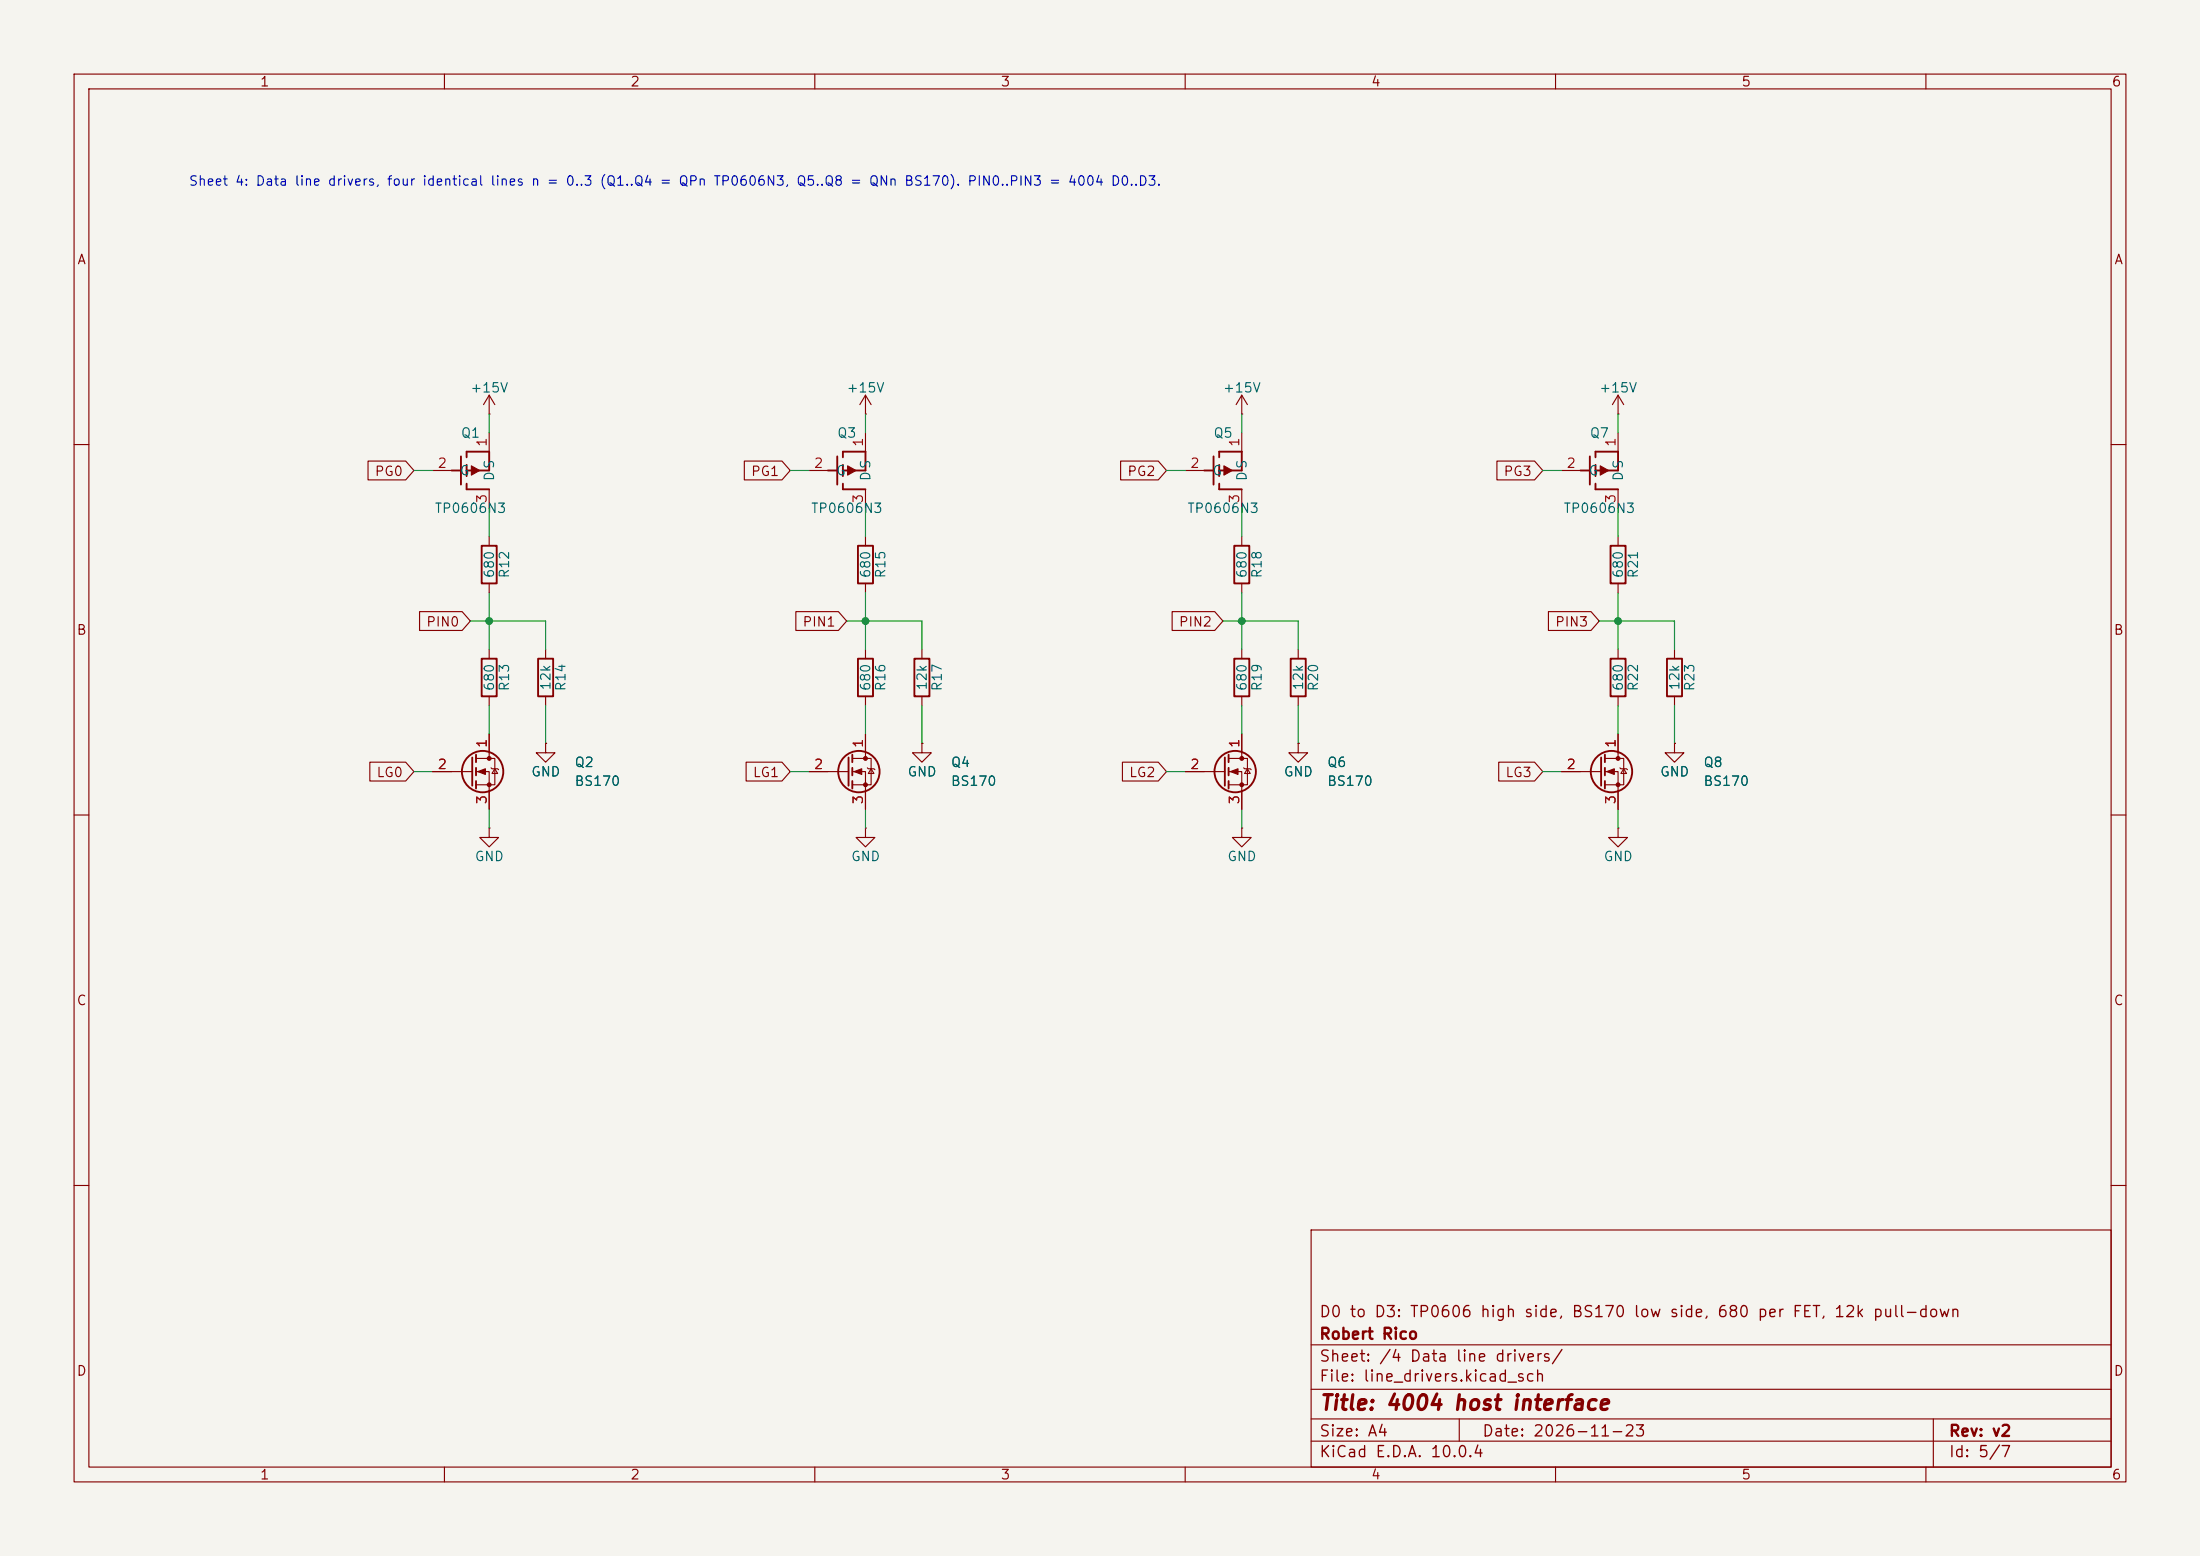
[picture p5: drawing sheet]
(kicad_sch
 (version 20260306)
 (generator "eeschema")
 (generator_version "10.0")
 (paper "A4")
 (title_block
  (title "4004 host interface")
  (date "2026-11-23")
  (rev "v2")
  (company "Robert Rico")
  (comment 1 "D0 to D3: TP0606 high side, BS170 low side, 680 per FET, 12k pull-down"))
 (lib_symbols
  (symbol "4004_host:TP0606N3"
   (pin_names
    (offset 1.016)) (exclude_from_sim no) (in_bom yes) (on_board yes)
   (in_pos_files yes)
   (duplicate_pin_numbers_are_jumpers no)
   (property "Reference" "Q" (at 0 5.08 0) (show_name no) (do_not_autoplace no) (effects (font (size 1.27 1.27))))
   (property "Value" "TP0606N3" (at 0 -5.08 0) (show_name no) (do_not_autoplace no) (effects (font (size 1.27 1.27))))
   (property "Footprint" "" (at 0 0 0) (show_name no) (do_not_autoplace no) (hide yes) (effects (font (size 1.27 1.27))))
   (property "Datasheet" "https://www.microchip.com/en-us/product/TP0606" (at 0 0 0) (show_name no) (do_not_autoplace no) (hide yes) (effects (font (size 1.27 1.27))))
   (property "Description" "" (at 0 0 0) (show_name no) (do_not_autoplace no) (hide yes) (effects (font (size 1.27 1.27))))
   (symbol "TP0606N3_0_1"
    (polyline (pts (xy -2.54 0) (xy -1.27 0)) (stroke (width 0.254) (type default)) (fill (type none)))
    (polyline (pts (xy -1.27 -1.905) (xy -1.27 1.905)) (stroke (width 0.254) (type default)) (fill (type none)))
    (polyline (pts (xy -0.508 2.54) (xy -0.508 1.778)) (stroke (width 0.254) (type default)) (fill (type none)))
    (polyline (pts (xy -0.508 2.54) (xy 2.54 2.54)) (stroke (width 0.254) (type default)) (fill (type none)))
    (polyline (pts (xy -0.508 0.762) (xy -0.508 -0.762)) (stroke (width 0.254) (type default)) (fill (type none)))
    (polyline (pts (xy -0.508 0) (xy 2.54 0)) (stroke (width 0.254) (type default)) (fill (type none)))
    (polyline (pts (xy -0.508 -1.778) (xy -0.508 -2.54)) (stroke (width 0.254) (type default)) (fill (type none)))
    (polyline (pts (xy -0.508 -2.54) (xy 2.54 -2.54)) (stroke (width 0.254) (type default)) (fill (type none)))
    (polyline (pts (xy 1.27 0) (xy 0.127 0.635) (xy 0.127 -0.635)) (stroke (width 0.1) (type default)) (fill (type outline)))
    (polyline (pts (xy 2.54 0) (xy 2.54 2.54)) (stroke (width 0.254) (type default)) (fill (type none)))
    (pin passive line (at 2.54 5.08 270) (length 2.54) (name "S" (effects (font (size 1.27 1.27)))) (number "1" (effects (font (size 1.27 1.27)))))
    (pin input line (at -5.08 0 0) (length 2.54) (name "G" (effects (font (size 1.27 1.27)))) (number "2" (effects (font (size 1.27 1.27)))))
    (pin passive line (at 2.54 -5.08 90) (length 2.54) (name "D" (effects (font (size 1.27 1.27)))) (number "3" (effects (font (size 1.27 1.27))))))
   (embedded_fonts no))
  (symbol "Device:R"
   (pin_numbers (hide yes))
   (pin_names
    (offset 0)) (exclude_from_sim no) (in_bom yes) (on_board yes)
   (in_pos_files yes)
   (duplicate_pin_numbers_are_jumpers no)
   (property "Reference" "R" (at 2.032 0 90) (show_name no) (do_not_autoplace no) (effects (font (size 1.27 1.27))))
   (property "Value" "R" (at 0 0 90) (show_name no) (do_not_autoplace no) (effects (font (size 1.27 1.27))))
   (property "Footprint" "" (at -1.778 0 90) (show_name no) (do_not_autoplace no) (hide yes) (effects (font (size 1.27 1.27))))
   (property "Datasheet" "" (at 0 0 0) (show_name no) (do_not_autoplace no) (hide yes) (effects (font (size 1.27 1.27))))
   (property "Description" "Resistor" (at 0 0 0) (show_name no) (do_not_autoplace no) (hide yes) (effects (font (size 1.27 1.27))))
   (symbol "R_0_1"
    (rectangle (start -1.016 -2.54) (end 1.016 2.54) (stroke (width 0.254) (type default)) (fill (type none))))
   (symbol "R_1_1"
    (pin passive line (at 0 3.81 270) (length 1.27) (name "" (effects (font (size 1.27 1.27)))) (number "1" (effects (font (size 1.27 1.27)))))
    (pin passive line (at 0 -3.81 90) (length 1.27) (name "" (effects (font (size 1.27 1.27)))) (number "2" (effects (font (size 1.27 1.27))))))
   (embedded_fonts no))
  (symbol "Transistor_FET:BS170"
   (pin_names (hide yes)) (exclude_from_sim no) (in_bom yes) (on_board yes)
   (in_pos_files yes)
   (duplicate_pin_numbers_are_jumpers no)
   (property "Reference" "Q" (at 5.08 1.905 0) (show_name no) (do_not_autoplace no) (effects (font (size 1.27 1.27)) (justify left)))
   (property "Value" "BS170" (at 5.08 0 0) (show_name no) (do_not_autoplace no) (effects (font (size 1.27 1.27)) (justify left)))
   (property "Footprint" "Package_TO_SOT_THT:TO-92_Inline" (at 5.08 -1.905 0) (show_name no) (do_not_autoplace no) (hide yes) (effects (font (size 1.27 1.27)
    (italic yes)) (justify left)))
   (property "Datasheet" "https://www.onsemi.com/pub/Collateral/BS170-D.PDF" (at 5.08 -3.81 0) (show_name no) (do_not_autoplace no) (hide yes) (effects (font (size 1.27 1.27)) (justify left)))
   (property "Description" "0.5A Id, 60V Vds, N-Channel MOSFET, TO-92" (at 0 0 0) (show_name no) (do_not_autoplace no) (hide yes) (effects (font (size 1.27 1.27))))
   (symbol "BS170_0_1"
    (polyline (pts (xy 0.254 1.905) (xy 0.254 -1.905)) (stroke (width 0.254) (type default)) (fill (type none)))
    (polyline (pts (xy 0.254 0) (xy -2.54 0)) (stroke (width 0) (type default)) (fill (type none)))
    (polyline (pts (xy 0.762 2.286) (xy 0.762 1.27)) (stroke (width 0.254) (type default)) (fill (type none)))
    (polyline (pts (xy 0.762 0.508) (xy 0.762 -0.508)) (stroke (width 0.254) (type default)) (fill (type none)))
    (polyline (pts (xy 0.762 -1.27) (xy 0.762 -2.286)) (stroke (width 0.254) (type default)) (fill (type none)))
    (polyline (pts (xy 0.762 -1.778) (xy 3.302 -1.778) (xy 3.302 1.778) (xy 0.762 1.778)) (stroke (width 0) (type default)) (fill (type none)))
    (polyline (pts (xy 1.016 0) (xy 2.032 0.381) (xy 2.032 -0.381) (xy 1.016 0)) (stroke (width 0) (type default)) (fill (type outline)))
    (circle (center 1.651 0) (radius 2.794) (stroke (width 0.254) (type default)) (fill (type none)))
    (polyline (pts (xy 2.54 2.54) (xy 2.54 1.778)) (stroke (width 0) (type default)) (fill (type none)))
    (circle (center 2.54 1.778) (radius 0.254) (stroke (width 0) (type default)) (fill (type outline)))
    (circle (center 2.54 -1.778) (radius 0.254) (stroke (width 0) (type default)) (fill (type outline)))
    (polyline (pts (xy 2.54 -2.54) (xy 2.54 0) (xy 0.762 0)) (stroke (width 0) (type default)) (fill (type none)))
    (polyline (pts (xy 2.794 0.508) (xy 2.921 0.381) (xy 3.683 0.381) (xy 3.81 0.254)) (stroke (width 0) (type default)) (fill (type none)))
    (polyline (pts (xy 3.302 0.381) (xy 2.921 -0.254) (xy 3.683 -0.254) (xy 3.302 0.381)) (stroke (width 0) (type default)) (fill (type none))))
   (symbol "BS170_1_1"
    (pin passive line (at 2.54 5.08 270) (length 2.54) (name "D" (effects (font (size 1.27 1.27)))) (number "1" (effects (font (size 1.27 1.27)))))
    (pin input line (at -5.08 0 0) (length 2.54) (name "G" (effects (font (size 1.27 1.27)))) (number "2" (effects (font (size 1.27 1.27)))))
    (pin passive line (at 2.54 -5.08 90) (length 2.54) (name "S" (effects (font (size 1.27 1.27)))) (number "3" (effects (font (size 1.27 1.27))))))
   (embedded_fonts no))
  (symbol "power:+15V"
   (power global)
   (pin_numbers (hide yes))
   (pin_names
    (offset 0) (hide yes)) (exclude_from_sim no) (in_bom yes) (on_board yes)
   (in_pos_files yes)
   (duplicate_pin_numbers_are_jumpers no)
   (property "Reference" "#PWR" (at 0 -3.81 0) (show_name no) (do_not_autoplace no) (hide yes) (effects (font (size 1.27 1.27))))
   (property "Value" "+15V" (at 0 3.556 0) (show_name no) (do_not_autoplace no) (effects (font (size 1.27 1.27))))
   (property "Footprint" "" (at 0 0 0) (show_name no) (do_not_autoplace no) (hide yes) (effects (font (size 1.27 1.27))))
   (property "Datasheet" "" (at 0 0 0) (show_name no) (do_not_autoplace no) (hide yes) (effects (font (size 1.27 1.27))))
   (property "Description" "Power symbol creates a global label with name \"+15V\"" (at 0 0 0) (show_name no) (do_not_autoplace no) (hide yes) (effects (font (size 1.27 1.27))))
   (symbol "+15V_0_1"
    (polyline (pts (xy -0.762 1.27) (xy 0 2.54)) (stroke (width 0) (type default)) (fill (type none)))
    (polyline (pts (xy 0 2.54) (xy 0.762 1.27)) (stroke (width 0) (type default)) (fill (type none)))
    (polyline (pts (xy 0 0) (xy 0 2.54)) (stroke (width 0) (type default)) (fill (type none))))
   (symbol "+15V_1_1"
    (pin power_in line (at 0 0 90) (length 0) (name "" (effects (font (size 1.27 1.27)))) (number "1" (effects (font (size 1.27 1.27))))))
   (embedded_fonts no))
  (symbol "power:GND"
   (power global)
   (pin_numbers (hide yes))
   (pin_names
    (offset 0) (hide yes)) (exclude_from_sim no) (in_bom yes) (on_board yes)
   (in_pos_files yes)
   (duplicate_pin_numbers_are_jumpers no)
   (property "Reference" "#PWR" (at 0 -6.35 0) (show_name no) (do_not_autoplace no) (hide yes) (effects (font (size 1.27 1.27))))
   (property "Value" "GND" (at 0 -3.81 0) (show_name no) (do_not_autoplace no) (effects (font (size 1.27 1.27))))
   (property "Footprint" "" (at 0 0 0) (show_name no) (do_not_autoplace no) (hide yes) (effects (font (size 1.27 1.27))))
   (property "Datasheet" "" (at 0 0 0) (show_name no) (do_not_autoplace no) (hide yes) (effects (font (size 1.27 1.27))))
   (property "Description" "Power symbol creates a global label with name \"GND\" , ground" (at 0 0 0) (show_name no) (do_not_autoplace no) (hide yes) (effects (font (size 1.27 1.27))))
   (symbol "GND_0_1"
    (polyline (pts (xy 0 0) (xy 0 -1.27) (xy 1.27 -1.27) (xy 0 -2.54) (xy -1.27 -1.27) (xy 0 -1.27)) (stroke (width 0) (type default)) (fill (type none))))
   (symbol "GND_1_1"
    (pin power_in line (at 0 0 270) (length 0) (name "" (effects (font (size 1.27 1.27)))) (number "1" (effects (font (size 1.27 1.27))))))
   (embedded_fonts no)))
 (text "Sheet 4: Data line drivers, four identical lines n = 0..3 (Q1..Q4 = QPn TP0606N3, Q5..Q8 = QNn BS170). PIN0..PIN3 = 4004 D0..D3."
  (exclude_from_sim no)
  (at 25.4 25.4 0)
  (effects (font (size 1.27 1.27)) (justify left bottom)))
 (junction
  (at 116.84 83.82)
  (diameter 0)
  (color 0 0 0 0))
 (junction
  (at 167.64 83.82)
  (diameter 0)
  (color 0 0 0 0))
 (junction
  (at 66.04 83.82)
  (diameter 0)
  (color 0 0 0 0))
 (junction
  (at 218.44 83.82)
  (diameter 0)
  (color 0 0 0 0))
 (wire
  (pts (xy 167.64 83.82) (xy 165.1 83.82))
  (stroke (width 0) (type default)))
 (wire
  (pts (xy 109.22 63.5) (xy 106.68 63.5))
  (stroke (width 0) (type default)))
 (wire
  (pts (xy 124.46 95.25) (xy 124.46 100.33))
  (stroke (width 0) (type default)))
 (wire
  (pts (xy 167.64 68.58) (xy 167.64 72.39))
  (stroke (width 0) (type default)))
 (wire
  (pts (xy 109.22 104.14) (xy 106.68 104.14))
  (stroke (width 0) (type default)))
 (wire
  (pts (xy 218.44 58.42) (xy 218.44 55.88))
  (stroke (width 0) (type default)))
 (wire
  (pts (xy 175.26 95.25) (xy 175.26 100.33))
  (stroke (width 0) (type default)))
 (wire
  (pts (xy 167.64 80.01) (xy 167.64 87.63))
  (stroke (width 0) (type default)))
 (wire
  (pts (xy 66.04 95.25) (xy 66.04 99.06))
  (stroke (width 0) (type default)))
 (wire
  (pts (xy 73.66 95.25) (xy 73.66 100.33))
  (stroke (width 0) (type default)))
 (wire
  (pts (xy 218.44 109.22) (xy 218.44 111.76))
  (stroke (width 0) (type default)))
 (wire
  (pts (xy 116.84 68.58) (xy 116.84 72.39))
  (stroke (width 0) (type default)))
 (wire
  (pts (xy 160.02 104.14) (xy 157.48 104.14))
  (stroke (width 0) (type default)))
 (wire
  (pts (xy 116.84 109.22) (xy 116.84 111.76))
  (stroke (width 0) (type default)))
 (wire
  (pts (xy 218.44 95.25) (xy 218.44 99.06))
  (stroke (width 0) (type default)))
 (wire
  (pts (xy 116.84 83.82) (xy 114.3 83.82))
  (stroke (width 0) (type default)))
 (wire
  (pts (xy 66.04 58.42) (xy 66.04 55.88))
  (stroke (width 0) (type default)))
 (wire
  (pts (xy 66.04 83.82) (xy 63.5 83.82))
  (stroke (width 0) (type default)))
 (wire
  (pts (xy 116.84 58.42) (xy 116.84 55.88))
  (stroke (width 0) (type default)))
 (wire
  (pts (xy 73.66 83.82) (xy 73.66 87.63))
  (stroke (width 0) (type default)))
 (wire
  (pts (xy 116.84 95.25) (xy 116.84 99.06))
  (stroke (width 0) (type default)))
 (wire
  (pts (xy 167.64 58.42) (xy 167.64 55.88))
  (stroke (width 0) (type default)))
 (wire
  (pts (xy 66.04 80.01) (xy 66.04 87.63))
  (stroke (width 0) (type default)))
 (wire
  (pts (xy 175.26 83.82) (xy 175.26 87.63))
  (stroke (width 0) (type default)))
 (wire
  (pts (xy 226.06 83.82) (xy 226.06 87.63))
  (stroke (width 0) (type default)))
 (wire
  (pts (xy 218.44 83.82) (xy 215.9 83.82))
  (stroke (width 0) (type default)))
 (wire
  (pts (xy 66.04 83.82) (xy 73.66 83.82))
  (stroke (width 0) (type default)))
 (wire
  (pts (xy 116.84 83.82) (xy 124.46 83.82))
  (stroke (width 0) (type default)))
 (wire
  (pts (xy 66.04 68.58) (xy 66.04 72.39))
  (stroke (width 0) (type default)))
 (wire
  (pts (xy 218.44 68.58) (xy 218.44 72.39))
  (stroke (width 0) (type default)))
 (wire
  (pts (xy 167.64 109.22) (xy 167.64 111.76))
  (stroke (width 0) (type default)))
 (wire
  (pts (xy 218.44 80.01) (xy 218.44 87.63))
  (stroke (width 0) (type default)))
 (wire
  (pts (xy 124.46 83.82) (xy 124.46 87.63))
  (stroke (width 0) (type default)))
 (wire
  (pts (xy 167.64 83.82) (xy 175.26 83.82))
  (stroke (width 0) (type default)))
 (wire
  (pts (xy 58.42 63.5) (xy 55.88 63.5))
  (stroke (width 0) (type default)))
 (wire
  (pts (xy 167.64 95.25) (xy 167.64 99.06))
  (stroke (width 0) (type default)))
 (wire
  (pts (xy 218.44 83.82) (xy 226.06 83.82))
  (stroke (width 0) (type default)))
 (wire
  (pts (xy 226.06 95.25) (xy 226.06 100.33))
  (stroke (width 0) (type default)))
 (wire
  (pts (xy 66.04 109.22) (xy 66.04 111.76))
  (stroke (width 0) (type default)))
 (wire
  (pts (xy 210.82 63.5) (xy 208.28 63.5))
  (stroke (width 0) (type default)))
 (wire
  (pts (xy 210.82 104.14) (xy 208.28 104.14))
  (stroke (width 0) (type default)))
 (wire
  (pts (xy 116.84 80.01) (xy 116.84 87.63))
  (stroke (width 0) (type default)))
 (wire
  (pts (xy 58.42 104.14) (xy 55.88 104.14))
  (stroke (width 0) (type default)))
 (wire
  (pts (xy 160.02 63.5) (xy 157.48 63.5))
  (stroke (width 0) (type default)))
 (global_label "PIN2"
  (shape input)
  (at 165.1 83.82 180)
  (effects (font (size 1.27 1.27)) (justify right))
  (property "Intersheetrefs" "${INTERSHEET_REFS}" (at 165.1 83.82 0) (hide yes) (show_name no) (do_not_autoplace no) (effects (font (size 1.27 1.27)))))
 (global_label "PG1"
  (shape input)
  (at 106.68 63.5 180)
  (effects (font (size 1.27 1.27)) (justify right))
  (property "Intersheetrefs" "${INTERSHEET_REFS}" (at 106.68 63.5 0) (hide yes) (show_name no) (do_not_autoplace no) (effects (font (size 1.27 1.27)))))
 (global_label "PIN3"
  (shape input)
  (at 215.9 83.82 180)
  (effects (font (size 1.27 1.27)) (justify right))
  (property "Intersheetrefs" "${INTERSHEET_REFS}" (at 215.9 83.82 0) (hide yes) (show_name no) (do_not_autoplace no) (effects (font (size 1.27 1.27)))))
 (global_label "PIN1"
  (shape input)
  (at 114.3 83.82 180)
  (effects (font (size 1.27 1.27)) (justify right))
  (property "Intersheetrefs" "${INTERSHEET_REFS}" (at 114.3 83.82 0) (hide yes) (show_name no) (do_not_autoplace no) (effects (font (size 1.27 1.27)))))
 (global_label "PG0"
  (shape input)
  (at 55.88 63.5 180)
  (effects (font (size 1.27 1.27)) (justify right))
  (property "Intersheetrefs" "${INTERSHEET_REFS}" (at 55.88 63.5 0) (hide yes) (show_name no) (do_not_autoplace no) (effects (font (size 1.27 1.27)))))
 (global_label "PG2"
  (shape input)
  (at 157.48 63.5 180)
  (effects (font (size 1.27 1.27)) (justify right))
  (property "Intersheetrefs" "${INTERSHEET_REFS}" (at 157.48 63.5 0) (hide yes) (show_name no) (do_not_autoplace no) (effects (font (size 1.27 1.27)))))
 (global_label "LG1"
  (shape input)
  (at 106.68 104.14 180)
  (effects (font (size 1.27 1.27)) (justify right))
  (property "Intersheetrefs" "${INTERSHEET_REFS}" (at 106.68 104.14 0) (hide yes) (show_name no) (do_not_autoplace no) (effects (font (size 1.27 1.27)))))
 (global_label "PIN0"
  (shape input)
  (at 63.5 83.82 180)
  (effects (font (size 1.27 1.27)) (justify right))
  (property "Intersheetrefs" "${INTERSHEET_REFS}" (at 63.5 83.82 0) (hide yes) (show_name no) (do_not_autoplace no) (effects (font (size 1.27 1.27)))))
 (global_label "PG3"
  (shape input)
  (at 208.28 63.5 180)
  (effects (font (size 1.27 1.27)) (justify right))
  (property "Intersheetrefs" "${INTERSHEET_REFS}" (at 208.28 63.5 0) (hide yes) (show_name no) (do_not_autoplace no) (effects (font (size 1.27 1.27)))))
 (global_label "LG0"
  (shape input)
  (at 55.88 104.14 180)
  (effects (font (size 1.27 1.27)) (justify right))
  (property "Intersheetrefs" "${INTERSHEET_REFS}" (at 55.88 104.14 0) (hide yes) (show_name no) (do_not_autoplace no) (effects (font (size 1.27 1.27)))))
 (global_label "LG2"
  (shape input)
  (at 157.48 104.14 180)
  (effects (font (size 1.27 1.27)) (justify right))
  (property "Intersheetrefs" "${INTERSHEET_REFS}" (at 157.48 104.14 0) (hide yes) (show_name no) (do_not_autoplace no) (effects (font (size 1.27 1.27)))))
 (global_label "LG3"
  (shape input)
  (at 208.28 104.14 180)
  (effects (font (size 1.27 1.27)) (justify right))
  (property "Intersheetrefs" "${INTERSHEET_REFS}" (at 208.28 104.14 0) (hide yes) (show_name no) (do_not_autoplace no) (effects (font (size 1.27 1.27)))))
 (symbol
  (lib_id "Transistor_FET:BS170")
  (at 63.5 104.14 0)
  (unit 1)
  (body_style 1)
  (exclude_from_sim no)
  (in_bom yes)
  (on_board yes)
  (in_pos_files yes)
  (dnp no)
  (property "Reference" "Q2" (at 77.47 102.87 0) (show_name no) (do_not_autoplace no) (effects (font (size 1.27 1.27)) (justify left)))
  (property "Value" "BS170" (at 77.47 105.41 0) (show_name no) (do_not_autoplace no) (effects (font (size 1.27 1.27)) (justify left)))
  (property "Footprint" "Package_TO_SOT_THT:TO-92_Inline" (at 63.5 104.14 0) (hide yes) (show_name no) (do_not_autoplace no) (effects (font (size 1.27 1.27))))
  (property "Datasheet" "https://www.onsemi.com/pub/Collateral/BS170-D.PDF" (at 63.5 104.14 0) (hide yes) (show_name no) (do_not_autoplace no) (effects (font (size 1.27 1.27))))
  (property "Description" "0.5A Id, 60V Vds, N-Channel MOSFET, TO-92" (at 63.5 104.14 0) (hide yes) (show_name no) (do_not_autoplace no) (effects (font (size 1.27 1.27))))
  (pin "1")
  (pin "2")
  (pin "3"))
 (symbol
  (lib_id "power:+15V")
  (at 116.84 55.88 0)
  (unit 1)
  (body_style 1)
  (exclude_from_sim no)
  (in_bom yes)
  (on_board yes)
  (in_pos_files yes)
  (dnp no)
  (property "Reference" "#PWR096" (at 116.84 59.69 0) (hide yes) (show_name no) (do_not_autoplace no) (effects (font (size 1.27 1.27))))
  (property "Value" "+15V" (at 116.84 52.324 0) (show_name no) (do_not_autoplace no) (effects (font (size 1.27 1.27))))
  (property "Footprint" "" (at 116.84 55.88 0) (hide yes) (show_name no) (do_not_autoplace no) (effects (font (size 1.27 1.27))))
  (property "Datasheet" "" (at 116.84 55.88 0) (hide yes) (show_name no) (do_not_autoplace no) (effects (font (size 1.27 1.27))))
  (property "Description" "Power symbol creates a global label with name \"+15V\"" (at 116.84 55.88 0) (hide yes) (show_name no) (do_not_autoplace no) (effects (font (size 1.27 1.27))))
  (pin "1"))
 (symbol
  (lib_id "power:GND")
  (at 124.46 100.33 0)
  (unit 1)
  (body_style 1)
  (exclude_from_sim no)
  (in_bom yes)
  (on_board yes)
  (in_pos_files yes)
  (dnp no)
  (property "Reference" "#PWR098" (at 124.46 106.68 0) (hide yes) (show_name no) (do_not_autoplace no) (effects (font (size 1.27 1.27))))
  (property "Value" "GND" (at 124.46 104.14 0) (show_name no) (do_not_autoplace no) (effects (font (size 1.27 1.27))))
  (property "Footprint" "" (at 124.46 100.33 0) (hide yes) (show_name no) (do_not_autoplace no) (effects (font (size 1.27 1.27))))
  (property "Datasheet" "" (at 124.46 100.33 0) (hide yes) (show_name no) (do_not_autoplace no) (effects (font (size 1.27 1.27))))
  (property "Description" "Power symbol creates a global label with name \"GND\" , ground" (at 124.46 100.33 0) (hide yes) (show_name no) (do_not_autoplace no) (effects (font (size 1.27 1.27))))
  (pin "1"))
 (symbol
  (lib_id "power:+15V")
  (at 66.04 55.88 0)
  (unit 1)
  (body_style 1)
  (exclude_from_sim no)
  (in_bom yes)
  (on_board yes)
  (in_pos_files yes)
  (dnp no)
  (property "Reference" "#PWR093" (at 66.04 59.69 0) (hide yes) (show_name no) (do_not_autoplace no) (effects (font (size 1.27 1.27))))
  (property "Value" "+15V" (at 66.04 52.324 0) (show_name no) (do_not_autoplace no) (effects (font (size 1.27 1.27))))
  (property "Footprint" "" (at 66.04 55.88 0) (hide yes) (show_name no) (do_not_autoplace no) (effects (font (size 1.27 1.27))))
  (property "Datasheet" "" (at 66.04 55.88 0) (hide yes) (show_name no) (do_not_autoplace no) (effects (font (size 1.27 1.27))))
  (property "Description" "Power symbol creates a global label with name \"+15V\"" (at 66.04 55.88 0) (hide yes) (show_name no) (do_not_autoplace no) (effects (font (size 1.27 1.27))))
  (pin "1"))
 (symbol
  (lib_id "Transistor_FET:BS170")
  (at 215.9 104.14 0)
  (unit 1)
  (body_style 1)
  (exclude_from_sim no)
  (in_bom yes)
  (on_board yes)
  (in_pos_files yes)
  (dnp no)
  (property "Reference" "Q8" (at 229.87 102.87 0) (show_name no) (do_not_autoplace no) (effects (font (size 1.27 1.27)) (justify left)))
  (property "Value" "BS170" (at 229.87 105.41 0) (show_name no) (do_not_autoplace no) (effects (font (size 1.27 1.27)) (justify left)))
  (property "Footprint" "Package_TO_SOT_THT:TO-92_Inline" (at 215.9 104.14 0) (hide yes) (show_name no) (do_not_autoplace no) (effects (font (size 1.27 1.27))))
  (property "Datasheet" "https://www.onsemi.com/pub/Collateral/BS170-D.PDF" (at 215.9 104.14 0) (hide yes) (show_name no) (do_not_autoplace no) (effects (font (size 1.27 1.27))))
  (property "Description" "0.5A Id, 60V Vds, N-Channel MOSFET, TO-92" (at 215.9 104.14 0) (hide yes) (show_name no) (do_not_autoplace no) (effects (font (size 1.27 1.27))))
  (pin "1")
  (pin "2")
  (pin "3"))
 (symbol
  (lib_id "power:GND")
  (at 218.44 111.76 0)
  (unit 1)
  (body_style 1)
  (exclude_from_sim no)
  (in_bom yes)
  (on_board yes)
  (in_pos_files yes)
  (dnp no)
  (property "Reference" "#PWR0103" (at 218.44 118.11 0) (hide yes) (show_name no) (do_not_autoplace no) (effects (font (size 1.27 1.27))))
  (property "Value" "GND" (at 218.44 115.57 0) (show_name no) (do_not_autoplace no) (effects (font (size 1.27 1.27))))
  (property "Footprint" "" (at 218.44 111.76 0) (hide yes) (show_name no) (do_not_autoplace no) (effects (font (size 1.27 1.27))))
  (property "Datasheet" "" (at 218.44 111.76 0) (hide yes) (show_name no) (do_not_autoplace no) (effects (font (size 1.27 1.27))))
  (property "Description" "Power symbol creates a global label with name \"GND\" , ground" (at 218.44 111.76 0) (hide yes) (show_name no) (do_not_autoplace no) (effects (font (size 1.27 1.27))))
  (pin "1"))
 (symbol
  (lib_id "4004_host:TP0606N3")
  (at 114.3 63.5 0)
  (unit 1)
  (body_style 1)
  (exclude_from_sim no)
  (in_bom yes)
  (on_board yes)
  (in_pos_files yes)
  (dnp no)
  (property "Reference" "Q3" (at 114.3 58.42 0) (show_name no) (do_not_autoplace no) (effects (font (size 1.27 1.27))))
  (property "Value" "TP0606N3" (at 114.3 68.58 0) (show_name no) (do_not_autoplace no) (effects (font (size 1.27 1.27))))
  (property "Footprint" "Package_TO_SOT_THT:TO-92_Inline" (at 114.3 63.5 0) (hide yes) (show_name no) (do_not_autoplace no) (effects (font (size 1.27 1.27))))
  (property "Datasheet" "https://www.microchip.com/en-us/product/TP0606" (at 114.3 63.5 0) (hide yes) (show_name no) (do_not_autoplace no) (effects (font (size 1.27 1.27))))
  (property "Description" "" (at 114.3 63.5 0) (hide yes) (show_name no) (do_not_autoplace no) (effects (font (size 1.27 1.27))))
  (pin "1")
  (pin "2")
  (pin "3"))
 (symbol
  (lib_id "4004_host:TP0606N3")
  (at 165.1 63.5 0)
  (unit 1)
  (body_style 1)
  (exclude_from_sim no)
  (in_bom yes)
  (on_board yes)
  (in_pos_files yes)
  (dnp no)
  (property "Reference" "Q5" (at 165.1 58.42 0) (show_name no) (do_not_autoplace no) (effects (font (size 1.27 1.27))))
  (property "Value" "TP0606N3" (at 165.1 68.58 0) (show_name no) (do_not_autoplace no) (effects (font (size 1.27 1.27))))
  (property "Footprint" "Package_TO_SOT_THT:TO-92_Inline" (at 165.1 63.5 0) (hide yes) (show_name no) (do_not_autoplace no) (effects (font (size 1.27 1.27))))
  (property "Datasheet" "https://www.microchip.com/en-us/product/TP0606" (at 165.1 63.5 0) (hide yes) (show_name no) (do_not_autoplace no) (effects (font (size 1.27 1.27))))
  (property "Description" "" (at 165.1 63.5 0) (hide yes) (show_name no) (do_not_autoplace no) (effects (font (size 1.27 1.27))))
  (pin "1")
  (pin "2")
  (pin "3"))
 (symbol
  (lib_id "Device:R")
  (at 66.04 91.44 0)
  (unit 1)
  (body_style 1)
  (exclude_from_sim no)
  (in_bom yes)
  (on_board yes)
  (in_pos_files yes)
  (dnp no)
  (property "Reference" "R13" (at 68.072 91.44 90) (show_name no) (do_not_autoplace no) (effects (font (size 1.27 1.27))))
  (property "Value" "680" (at 66.04 91.44 90) (show_name no) (do_not_autoplace no) (effects (font (size 1.27 1.27))))
  (property "Footprint" "Resistor_THT:R_Axial_DIN0207_L6.3mm_D2.5mm_P10.16mm_Horizontal" (at 66.04 91.44 0) (hide yes) (show_name no) (do_not_autoplace no) (effects (font (size 1.27 1.27))))
  (property "Datasheet" "" (at 66.04 91.44 0) (hide yes) (show_name no) (do_not_autoplace no) (effects (font (size 1.27 1.27))))
  (property "Description" "Resistor" (at 66.04 91.44 0) (hide yes) (show_name no) (do_not_autoplace no) (effects (font (size 1.27 1.27))))
  (pin "1")
  (pin "2"))
 (symbol
  (lib_id "Device:R")
  (at 66.04 76.2 0)
  (unit 1)
  (body_style 1)
  (exclude_from_sim no)
  (in_bom yes)
  (on_board yes)
  (in_pos_files yes)
  (dnp no)
  (property "Reference" "R12" (at 68.072 76.2 90) (show_name no) (do_not_autoplace no) (effects (font (size 1.27 1.27))))
  (property "Value" "680" (at 66.04 76.2 90) (show_name no) (do_not_autoplace no) (effects (font (size 1.27 1.27))))
  (property "Footprint" "Resistor_THT:R_Axial_DIN0207_L6.3mm_D2.5mm_P10.16mm_Horizontal" (at 66.04 76.2 0) (hide yes) (show_name no) (do_not_autoplace no) (effects (font (size 1.27 1.27))))
  (property "Datasheet" "" (at 66.04 76.2 0) (hide yes) (show_name no) (do_not_autoplace no) (effects (font (size 1.27 1.27))))
  (property "Description" "Resistor" (at 66.04 76.2 0) (hide yes) (show_name no) (do_not_autoplace no) (effects (font (size 1.27 1.27))))
  (pin "1")
  (pin "2"))
 (symbol
  (lib_id "power:+15V")
  (at 218.44 55.88 0)
  (unit 1)
  (body_style 1)
  (exclude_from_sim no)
  (in_bom yes)
  (on_board yes)
  (in_pos_files yes)
  (dnp no)
  (property "Reference" "#PWR0102" (at 218.44 59.69 0) (hide yes) (show_name no) (do_not_autoplace no) (effects (font (size 1.27 1.27))))
  (property "Value" "+15V" (at 218.44 52.324 0) (show_name no) (do_not_autoplace no) (effects (font (size 1.27 1.27))))
  (property "Footprint" "" (at 218.44 55.88 0) (hide yes) (show_name no) (do_not_autoplace no) (effects (font (size 1.27 1.27))))
  (property "Datasheet" "" (at 218.44 55.88 0) (hide yes) (show_name no) (do_not_autoplace no) (effects (font (size 1.27 1.27))))
  (property "Description" "Power symbol creates a global label with name \"+15V\"" (at 218.44 55.88 0) (hide yes) (show_name no) (do_not_autoplace no) (effects (font (size 1.27 1.27))))
  (pin "1"))
 (symbol
  (lib_id "power:+15V")
  (at 167.64 55.88 0)
  (unit 1)
  (body_style 1)
  (exclude_from_sim no)
  (in_bom yes)
  (on_board yes)
  (in_pos_files yes)
  (dnp no)
  (property "Reference" "#PWR099" (at 167.64 59.69 0) (hide yes) (show_name no) (do_not_autoplace no) (effects (font (size 1.27 1.27))))
  (property "Value" "+15V" (at 167.64 52.324 0) (show_name no) (do_not_autoplace no) (effects (font (size 1.27 1.27))))
  (property "Footprint" "" (at 167.64 55.88 0) (hide yes) (show_name no) (do_not_autoplace no) (effects (font (size 1.27 1.27))))
  (property "Datasheet" "" (at 167.64 55.88 0) (hide yes) (show_name no) (do_not_autoplace no) (effects (font (size 1.27 1.27))))
  (property "Description" "Power symbol creates a global label with name \"+15V\"" (at 167.64 55.88 0) (hide yes) (show_name no) (do_not_autoplace no) (effects (font (size 1.27 1.27))))
  (pin "1"))
 (symbol
  (lib_id "Device:R")
  (at 73.66 91.44 0)
  (unit 1)
  (body_style 1)
  (exclude_from_sim no)
  (in_bom yes)
  (on_board yes)
  (in_pos_files yes)
  (dnp no)
  (property "Reference" "R14" (at 75.692 91.44 90) (show_name no) (do_not_autoplace no) (effects (font (size 1.27 1.27))))
  (property "Value" "12k" (at 73.66 91.44 90) (show_name no) (do_not_autoplace no) (effects (font (size 1.27 1.27))))
  (property "Footprint" "Resistor_THT:R_Axial_DIN0207_L6.3mm_D2.5mm_P10.16mm_Horizontal" (at 73.66 91.44 0) (hide yes) (show_name no) (do_not_autoplace no) (effects (font (size 1.27 1.27))))
  (property "Datasheet" "" (at 73.66 91.44 0) (hide yes) (show_name no) (do_not_autoplace no) (effects (font (size 1.27 1.27))))
  (property "Description" "Resistor" (at 73.66 91.44 0) (hide yes) (show_name no) (do_not_autoplace no) (effects (font (size 1.27 1.27))))
  (pin "1")
  (pin "2"))
 (symbol
  (lib_id "power:GND")
  (at 66.04 111.76 0)
  (unit 1)
  (body_style 1)
  (exclude_from_sim no)
  (in_bom yes)
  (on_board yes)
  (in_pos_files yes)
  (dnp no)
  (property "Reference" "#PWR094" (at 66.04 118.11 0) (hide yes) (show_name no) (do_not_autoplace no) (effects (font (size 1.27 1.27))))
  (property "Value" "GND" (at 66.04 115.57 0) (show_name no) (do_not_autoplace no) (effects (font (size 1.27 1.27))))
  (property "Footprint" "" (at 66.04 111.76 0) (hide yes) (show_name no) (do_not_autoplace no) (effects (font (size 1.27 1.27))))
  (property "Datasheet" "" (at 66.04 111.76 0) (hide yes) (show_name no) (do_not_autoplace no) (effects (font (size 1.27 1.27))))
  (property "Description" "Power symbol creates a global label with name \"GND\" , ground" (at 66.04 111.76 0) (hide yes) (show_name no) (do_not_autoplace no) (effects (font (size 1.27 1.27))))
  (pin "1"))
 (symbol
  (lib_id "Device:R")
  (at 167.64 91.44 0)
  (unit 1)
  (body_style 1)
  (exclude_from_sim no)
  (in_bom yes)
  (on_board yes)
  (in_pos_files yes)
  (dnp no)
  (property "Reference" "R19" (at 169.672 91.44 90) (show_name no) (do_not_autoplace no) (effects (font (size 1.27 1.27))))
  (property "Value" "680" (at 167.64 91.44 90) (show_name no) (do_not_autoplace no) (effects (font (size 1.27 1.27))))
  (property "Footprint" "Resistor_THT:R_Axial_DIN0207_L6.3mm_D2.5mm_P10.16mm_Horizontal" (at 167.64 91.44 0) (hide yes) (show_name no) (do_not_autoplace no) (effects (font (size 1.27 1.27))))
  (property "Datasheet" "" (at 167.64 91.44 0) (hide yes) (show_name no) (do_not_autoplace no) (effects (font (size 1.27 1.27))))
  (property "Description" "Resistor" (at 167.64 91.44 0) (hide yes) (show_name no) (do_not_autoplace no) (effects (font (size 1.27 1.27))))
  (pin "1")
  (pin "2"))
 (symbol
  (lib_id "Device:R")
  (at 218.44 91.44 0)
  (unit 1)
  (body_style 1)
  (exclude_from_sim no)
  (in_bom yes)
  (on_board yes)
  (in_pos_files yes)
  (dnp no)
  (property "Reference" "R22" (at 220.472 91.44 90) (show_name no) (do_not_autoplace no) (effects (font (size 1.27 1.27))))
  (property "Value" "680" (at 218.44 91.44 90) (show_name no) (do_not_autoplace no) (effects (font (size 1.27 1.27))))
  (property "Footprint" "Resistor_THT:R_Axial_DIN0207_L6.3mm_D2.5mm_P10.16mm_Horizontal" (at 218.44 91.44 0) (hide yes) (show_name no) (do_not_autoplace no) (effects (font (size 1.27 1.27))))
  (property "Datasheet" "" (at 218.44 91.44 0) (hide yes) (show_name no) (do_not_autoplace no) (effects (font (size 1.27 1.27))))
  (property "Description" "Resistor" (at 218.44 91.44 0) (hide yes) (show_name no) (do_not_autoplace no) (effects (font (size 1.27 1.27))))
  (pin "1")
  (pin "2"))
 (symbol
  (lib_id "Device:R")
  (at 226.06 91.44 0)
  (unit 1)
  (body_style 1)
  (exclude_from_sim no)
  (in_bom yes)
  (on_board yes)
  (in_pos_files yes)
  (dnp no)
  (property "Reference" "R23" (at 228.092 91.44 90) (show_name no) (do_not_autoplace no) (effects (font (size 1.27 1.27))))
  (property "Value" "12k" (at 226.06 91.44 90) (show_name no) (do_not_autoplace no) (effects (font (size 1.27 1.27))))
  (property "Footprint" "Resistor_THT:R_Axial_DIN0207_L6.3mm_D2.5mm_P10.16mm_Horizontal" (at 226.06 91.44 0) (hide yes) (show_name no) (do_not_autoplace no) (effects (font (size 1.27 1.27))))
  (property "Datasheet" "" (at 226.06 91.44 0) (hide yes) (show_name no) (do_not_autoplace no) (effects (font (size 1.27 1.27))))
  (property "Description" "Resistor" (at 226.06 91.44 0) (hide yes) (show_name no) (do_not_autoplace no) (effects (font (size 1.27 1.27))))
  (pin "1")
  (pin "2"))
 (symbol
  (lib_id "power:GND")
  (at 73.66 100.33 0)
  (unit 1)
  (body_style 1)
  (exclude_from_sim no)
  (in_bom yes)
  (on_board yes)
  (in_pos_files yes)
  (dnp no)
  (property "Reference" "#PWR095" (at 73.66 106.68 0) (hide yes) (show_name no) (do_not_autoplace no) (effects (font (size 1.27 1.27))))
  (property "Value" "GND" (at 73.66 104.14 0) (show_name no) (do_not_autoplace no) (effects (font (size 1.27 1.27))))
  (property "Footprint" "" (at 73.66 100.33 0) (hide yes) (show_name no) (do_not_autoplace no) (effects (font (size 1.27 1.27))))
  (property "Datasheet" "" (at 73.66 100.33 0) (hide yes) (show_name no) (do_not_autoplace no) (effects (font (size 1.27 1.27))))
  (property "Description" "Power symbol creates a global label with name \"GND\" , ground" (at 73.66 100.33 0) (hide yes) (show_name no) (do_not_autoplace no) (effects (font (size 1.27 1.27))))
  (pin "1"))
 (symbol
  (lib_id "Device:R")
  (at 167.64 76.2 0)
  (unit 1)
  (body_style 1)
  (exclude_from_sim no)
  (in_bom yes)
  (on_board yes)
  (in_pos_files yes)
  (dnp no)
  (property "Reference" "R18" (at 169.672 76.2 90) (show_name no) (do_not_autoplace no) (effects (font (size 1.27 1.27))))
  (property "Value" "680" (at 167.64 76.2 90) (show_name no) (do_not_autoplace no) (effects (font (size 1.27 1.27))))
  (property "Footprint" "Resistor_THT:R_Axial_DIN0207_L6.3mm_D2.5mm_P10.16mm_Horizontal" (at 167.64 76.2 0) (hide yes) (show_name no) (do_not_autoplace no) (effects (font (size 1.27 1.27))))
  (property "Datasheet" "" (at 167.64 76.2 0) (hide yes) (show_name no) (do_not_autoplace no) (effects (font (size 1.27 1.27))))
  (property "Description" "Resistor" (at 167.64 76.2 0) (hide yes) (show_name no) (do_not_autoplace no) (effects (font (size 1.27 1.27))))
  (pin "1")
  (pin "2"))
 (symbol
  (lib_id "power:GND")
  (at 116.84 111.76 0)
  (unit 1)
  (body_style 1)
  (exclude_from_sim no)
  (in_bom yes)
  (on_board yes)
  (in_pos_files yes)
  (dnp no)
  (property "Reference" "#PWR097" (at 116.84 118.11 0) (hide yes) (show_name no) (do_not_autoplace no) (effects (font (size 1.27 1.27))))
  (property "Value" "GND" (at 116.84 115.57 0) (show_name no) (do_not_autoplace no) (effects (font (size 1.27 1.27))))
  (property "Footprint" "" (at 116.84 111.76 0) (hide yes) (show_name no) (do_not_autoplace no) (effects (font (size 1.27 1.27))))
  (property "Datasheet" "" (at 116.84 111.76 0) (hide yes) (show_name no) (do_not_autoplace no) (effects (font (size 1.27 1.27))))
  (property "Description" "Power symbol creates a global label with name \"GND\" , ground" (at 116.84 111.76 0) (hide yes) (show_name no) (do_not_autoplace no) (effects (font (size 1.27 1.27))))
  (pin "1"))
 (symbol
  (lib_id "Device:R")
  (at 218.44 76.2 0)
  (unit 1)
  (body_style 1)
  (exclude_from_sim no)
  (in_bom yes)
  (on_board yes)
  (in_pos_files yes)
  (dnp no)
  (property "Reference" "R21" (at 220.472 76.2 90) (show_name no) (do_not_autoplace no) (effects (font (size 1.27 1.27))))
  (property "Value" "680" (at 218.44 76.2 90) (show_name no) (do_not_autoplace no) (effects (font (size 1.27 1.27))))
  (property "Footprint" "Resistor_THT:R_Axial_DIN0207_L6.3mm_D2.5mm_P10.16mm_Horizontal" (at 218.44 76.2 0) (hide yes) (show_name no) (do_not_autoplace no) (effects (font (size 1.27 1.27))))
  (property "Datasheet" "" (at 218.44 76.2 0) (hide yes) (show_name no) (do_not_autoplace no) (effects (font (size 1.27 1.27))))
  (property "Description" "Resistor" (at 218.44 76.2 0) (hide yes) (show_name no) (do_not_autoplace no) (effects (font (size 1.27 1.27))))
  (pin "1")
  (pin "2"))
 (symbol
  (lib_id "Transistor_FET:BS170")
  (at 114.3 104.14 0)
  (unit 1)
  (body_style 1)
  (exclude_from_sim no)
  (in_bom yes)
  (on_board yes)
  (in_pos_files yes)
  (dnp no)
  (property "Reference" "Q4" (at 128.27 102.87 0) (show_name no) (do_not_autoplace no) (effects (font (size 1.27 1.27)) (justify left)))
  (property "Value" "BS170" (at 128.27 105.41 0) (show_name no) (do_not_autoplace no) (effects (font (size 1.27 1.27)) (justify left)))
  (property "Footprint" "Package_TO_SOT_THT:TO-92_Inline" (at 114.3 104.14 0) (hide yes) (show_name no) (do_not_autoplace no) (effects (font (size 1.27 1.27))))
  (property "Datasheet" "https://www.onsemi.com/pub/Collateral/BS170-D.PDF" (at 114.3 104.14 0) (hide yes) (show_name no) (do_not_autoplace no) (effects (font (size 1.27 1.27))))
  (property "Description" "0.5A Id, 60V Vds, N-Channel MOSFET, TO-92" (at 114.3 104.14 0) (hide yes) (show_name no) (do_not_autoplace no) (effects (font (size 1.27 1.27))))
  (pin "1")
  (pin "2")
  (pin "3"))
 (symbol
  (lib_id "Device:R")
  (at 175.26 91.44 0)
  (unit 1)
  (body_style 1)
  (exclude_from_sim no)
  (in_bom yes)
  (on_board yes)
  (in_pos_files yes)
  (dnp no)
  (property "Reference" "R20" (at 177.292 91.44 90) (show_name no) (do_not_autoplace no) (effects (font (size 1.27 1.27))))
  (property "Value" "12k" (at 175.26 91.44 90) (show_name no) (do_not_autoplace no) (effects (font (size 1.27 1.27))))
  (property "Footprint" "Resistor_THT:R_Axial_DIN0207_L6.3mm_D2.5mm_P10.16mm_Horizontal" (at 175.26 91.44 0) (hide yes) (show_name no) (do_not_autoplace no) (effects (font (size 1.27 1.27))))
  (property "Datasheet" "" (at 175.26 91.44 0) (hide yes) (show_name no) (do_not_autoplace no) (effects (font (size 1.27 1.27))))
  (property "Description" "Resistor" (at 175.26 91.44 0) (hide yes) (show_name no) (do_not_autoplace no) (effects (font (size 1.27 1.27))))
  (pin "1")
  (pin "2"))
 (symbol
  (lib_id "power:GND")
  (at 175.26 100.33 0)
  (unit 1)
  (body_style 1)
  (exclude_from_sim no)
  (in_bom yes)
  (on_board yes)
  (in_pos_files yes)
  (dnp no)
  (property "Reference" "#PWR0101" (at 175.26 106.68 0) (hide yes) (show_name no) (do_not_autoplace no) (effects (font (size 1.27 1.27))))
  (property "Value" "GND" (at 175.26 104.14 0) (show_name no) (do_not_autoplace no) (effects (font (size 1.27 1.27))))
  (property "Footprint" "" (at 175.26 100.33 0) (hide yes) (show_name no) (do_not_autoplace no) (effects (font (size 1.27 1.27))))
  (property "Datasheet" "" (at 175.26 100.33 0) (hide yes) (show_name no) (do_not_autoplace no) (effects (font (size 1.27 1.27))))
  (property "Description" "Power symbol creates a global label with name \"GND\" , ground" (at 175.26 100.33 0) (hide yes) (show_name no) (do_not_autoplace no) (effects (font (size 1.27 1.27))))
  (pin "1"))
 (symbol
  (lib_id "Device:R")
  (at 124.46 91.44 0)
  (unit 1)
  (body_style 1)
  (exclude_from_sim no)
  (in_bom yes)
  (on_board yes)
  (in_pos_files yes)
  (dnp no)
  (property "Reference" "R17" (at 126.492 91.44 90) (show_name no) (do_not_autoplace no) (effects (font (size 1.27 1.27))))
  (property "Value" "12k" (at 124.46 91.44 90) (show_name no) (do_not_autoplace no) (effects (font (size 1.27 1.27))))
  (property "Footprint" "Resistor_THT:R_Axial_DIN0207_L6.3mm_D2.5mm_P10.16mm_Horizontal" (at 124.46 91.44 0) (hide yes) (show_name no) (do_not_autoplace no) (effects (font (size 1.27 1.27))))
  (property "Datasheet" "" (at 124.46 91.44 0) (hide yes) (show_name no) (do_not_autoplace no) (effects (font (size 1.27 1.27))))
  (property "Description" "Resistor" (at 124.46 91.44 0) (hide yes) (show_name no) (do_not_autoplace no) (effects (font (size 1.27 1.27))))
  (pin "1")
  (pin "2"))
 (symbol
  (lib_id "Device:R")
  (at 116.84 91.44 0)
  (unit 1)
  (body_style 1)
  (exclude_from_sim no)
  (in_bom yes)
  (on_board yes)
  (in_pos_files yes)
  (dnp no)
  (property "Reference" "R16" (at 118.872 91.44 90) (show_name no) (do_not_autoplace no) (effects (font (size 1.27 1.27))))
  (property "Value" "680" (at 116.84 91.44 90) (show_name no) (do_not_autoplace no) (effects (font (size 1.27 1.27))))
  (property "Footprint" "Resistor_THT:R_Axial_DIN0207_L6.3mm_D2.5mm_P10.16mm_Horizontal" (at 116.84 91.44 0) (hide yes) (show_name no) (do_not_autoplace no) (effects (font (size 1.27 1.27))))
  (property "Datasheet" "" (at 116.84 91.44 0) (hide yes) (show_name no) (do_not_autoplace no) (effects (font (size 1.27 1.27))))
  (property "Description" "Resistor" (at 116.84 91.44 0) (hide yes) (show_name no) (do_not_autoplace no) (effects (font (size 1.27 1.27))))
  (pin "1")
  (pin "2"))
 (symbol
  (lib_id "Transistor_FET:BS170")
  (at 165.1 104.14 0)
  (unit 1)
  (body_style 1)
  (exclude_from_sim no)
  (in_bom yes)
  (on_board yes)
  (in_pos_files yes)
  (dnp no)
  (property "Reference" "Q6" (at 179.07 102.87 0) (show_name no) (do_not_autoplace no) (effects (font (size 1.27 1.27)) (justify left)))
  (property "Value" "BS170" (at 179.07 105.41 0) (show_name no) (do_not_autoplace no) (effects (font (size 1.27 1.27)) (justify left)))
  (property "Footprint" "Package_TO_SOT_THT:TO-92_Inline" (at 165.1 104.14 0) (hide yes) (show_name no) (do_not_autoplace no) (effects (font (size 1.27 1.27))))
  (property "Datasheet" "https://www.onsemi.com/pub/Collateral/BS170-D.PDF" (at 165.1 104.14 0) (hide yes) (show_name no) (do_not_autoplace no) (effects (font (size 1.27 1.27))))
  (property "Description" "0.5A Id, 60V Vds, N-Channel MOSFET, TO-92" (at 165.1 104.14 0) (hide yes) (show_name no) (do_not_autoplace no) (effects (font (size 1.27 1.27))))
  (pin "1")
  (pin "2")
  (pin "3"))
 (symbol
  (lib_id "power:GND")
  (at 167.64 111.76 0)
  (unit 1)
  (body_style 1)
  (exclude_from_sim no)
  (in_bom yes)
  (on_board yes)
  (in_pos_files yes)
  (dnp no)
  (property "Reference" "#PWR0100" (at 167.64 118.11 0) (hide yes) (show_name no) (do_not_autoplace no) (effects (font (size 1.27 1.27))))
  (property "Value" "GND" (at 167.64 115.57 0) (show_name no) (do_not_autoplace no) (effects (font (size 1.27 1.27))))
  (property "Footprint" "" (at 167.64 111.76 0) (hide yes) (show_name no) (do_not_autoplace no) (effects (font (size 1.27 1.27))))
  (property "Datasheet" "" (at 167.64 111.76 0) (hide yes) (show_name no) (do_not_autoplace no) (effects (font (size 1.27 1.27))))
  (property "Description" "Power symbol creates a global label with name \"GND\" , ground" (at 167.64 111.76 0) (hide yes) (show_name no) (do_not_autoplace no) (effects (font (size 1.27 1.27))))
  (pin "1"))
 (symbol
  (lib_id "4004_host:TP0606N3")
  (at 63.5 63.5 0)
  (unit 1)
  (body_style 1)
  (exclude_from_sim no)
  (in_bom yes)
  (on_board yes)
  (in_pos_files yes)
  (dnp no)
  (property "Reference" "Q1" (at 63.5 58.42 0) (show_name no) (do_not_autoplace no) (effects (font (size 1.27 1.27))))
  (property "Value" "TP0606N3" (at 63.5 68.58 0) (show_name no) (do_not_autoplace no) (effects (font (size 1.27 1.27))))
  (property "Footprint" "Package_TO_SOT_THT:TO-92_Inline" (at 63.5 63.5 0) (hide yes) (show_name no) (do_not_autoplace no) (effects (font (size 1.27 1.27))))
  (property "Datasheet" "https://www.microchip.com/en-us/product/TP0606" (at 63.5 63.5 0) (hide yes) (show_name no) (do_not_autoplace no) (effects (font (size 1.27 1.27))))
  (property "Description" "" (at 63.5 63.5 0) (hide yes) (show_name no) (do_not_autoplace no) (effects (font (size 1.27 1.27))))
  (pin "1")
  (pin "2")
  (pin "3"))
 (symbol
  (lib_id "power:GND")
  (at 226.06 100.33 0)
  (unit 1)
  (body_style 1)
  (exclude_from_sim no)
  (in_bom yes)
  (on_board yes)
  (in_pos_files yes)
  (dnp no)
  (property "Reference" "#PWR0104" (at 226.06 106.68 0) (hide yes) (show_name no) (do_not_autoplace no) (effects (font (size 1.27 1.27))))
  (property "Value" "GND" (at 226.06 104.14 0) (show_name no) (do_not_autoplace no) (effects (font (size 1.27 1.27))))
  (property "Footprint" "" (at 226.06 100.33 0) (hide yes) (show_name no) (do_not_autoplace no) (effects (font (size 1.27 1.27))))
  (property "Datasheet" "" (at 226.06 100.33 0) (hide yes) (show_name no) (do_not_autoplace no) (effects (font (size 1.27 1.27))))
  (property "Description" "Power symbol creates a global label with name \"GND\" , ground" (at 226.06 100.33 0) (hide yes) (show_name no) (do_not_autoplace no) (effects (font (size 1.27 1.27))))
  (pin "1"))
 (symbol
  (lib_id "Device:R")
  (at 116.84 76.2 0)
  (unit 1)
  (body_style 1)
  (exclude_from_sim no)
  (in_bom yes)
  (on_board yes)
  (in_pos_files yes)
  (dnp no)
  (property "Reference" "R15" (at 118.872 76.2 90) (show_name no) (do_not_autoplace no) (effects (font (size 1.27 1.27))))
  (property "Value" "680" (at 116.84 76.2 90) (show_name no) (do_not_autoplace no) (effects (font (size 1.27 1.27))))
  (property "Footprint" "Resistor_THT:R_Axial_DIN0207_L6.3mm_D2.5mm_P10.16mm_Horizontal" (at 116.84 76.2 0) (hide yes) (show_name no) (do_not_autoplace no) (effects (font (size 1.27 1.27))))
  (property "Datasheet" "" (at 116.84 76.2 0) (hide yes) (show_name no) (do_not_autoplace no) (effects (font (size 1.27 1.27))))
  (property "Description" "Resistor" (at 116.84 76.2 0) (hide yes) (show_name no) (do_not_autoplace no) (effects (font (size 1.27 1.27))))
  (pin "1")
  (pin "2"))
 (symbol
  (lib_id "4004_host:TP0606N3")
  (at 215.9 63.5 0)
  (unit 1)
  (body_style 1)
  (exclude_from_sim no)
  (in_bom yes)
  (on_board yes)
  (in_pos_files yes)
  (dnp no)
  (property "Reference" "Q7" (at 215.9 58.42 0) (show_name no) (do_not_autoplace no) (effects (font (size 1.27 1.27))))
  (property "Value" "TP0606N3" (at 215.9 68.58 0) (show_name no) (do_not_autoplace no) (effects (font (size 1.27 1.27))))
  (property "Footprint" "Package_TO_SOT_THT:TO-92_Inline" (at 215.9 63.5 0) (hide yes) (show_name no) (do_not_autoplace no) (effects (font (size 1.27 1.27))))
  (property "Datasheet" "https://www.microchip.com/en-us/product/TP0606" (at 215.9 63.5 0) (hide yes) (show_name no) (do_not_autoplace no) (effects (font (size 1.27 1.27))))
  (property "Description" "" (at 215.9 63.5 0) (hide yes) (show_name no) (do_not_autoplace no) (effects (font (size 1.27 1.27))))
  (pin "1")
  (pin "2")
  (pin "3")))
